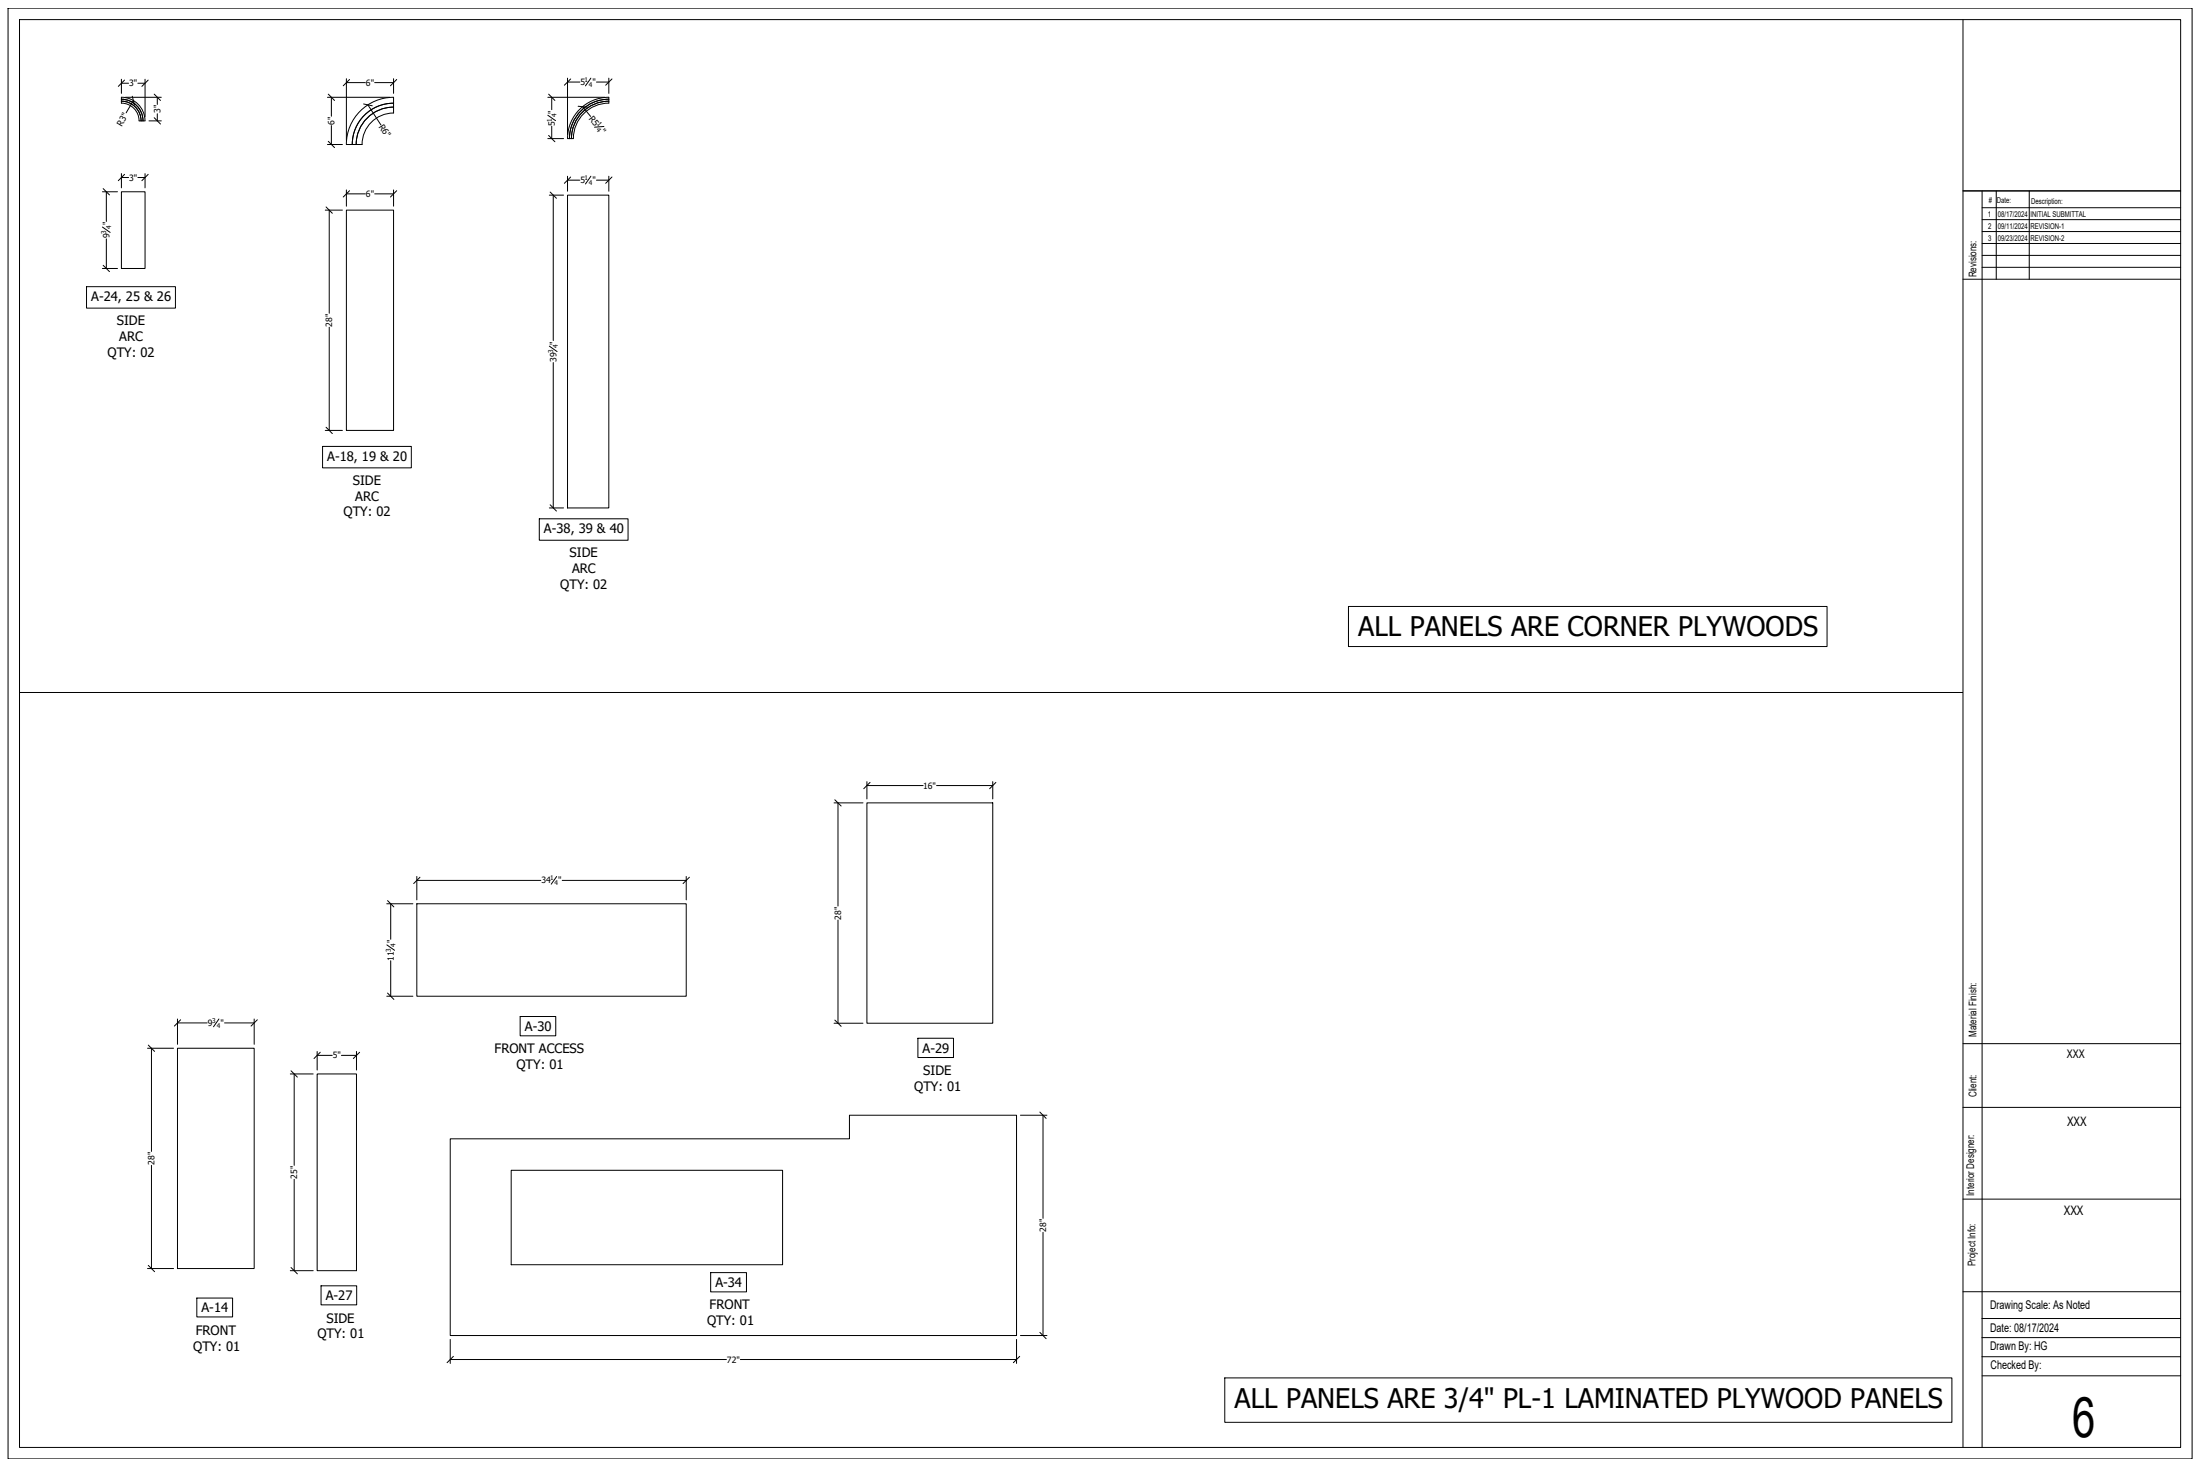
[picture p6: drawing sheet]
<svg xmlns="http://www.w3.org/2000/svg" width="914mm" height="610mm" viewBox="0 0 914 610" stroke-linecap="round" stroke-linejoin="round" font-family="sans-serif">
<!-- layer: 0 -->
<g fill="none" stroke="#000" stroke-width=".42">
<path d="M3.3 3.4h907.8v602.8h-907.8zM8.1 8.1h898.3v593.4h-898.3zM51.8 33.3l-2.6 2.6M55 40l.9 3.6M61.6 33.3l-2.6 2.6M64.1 39.1l2.6 2.6M136.4 39.1l2.6 2.6M145.3 33l-2.6 2.6M164.9 33l-2.6 2.6M228 39.1l2.6 2.6M237.2 32.8l-2.6 2.6M254.4 32.8l-2.7 2.6"/>
<path d="M50.5 41.2a9 9 0 0 1 8.9 9M50.5 42a8.2 8.2 0 0 1 8.1 8.2M50.5 42.9a7.4 7.4 0 0 1 7.3 7.3M50.5 42.9v-2.5a9.8 9.8 0 0 1 9.8 9.8h-2.5M64.1 48.9l2.6 2.6M136.4 58.7l2.6 2.6M151.1 43.2l3.6 .8M163.6 42.9a17.2 17.2 0 0 0-17.2 17.1M163.6 44.5a15.5 15.5 0 0 0-15.6 15.5M228 56.3l2.6 2.6M240.3 44.2l3.7 .3M253 41.2a16.4 16.4 0 0 0-16.3 16.4"/>
<path d="M253 42.1a15.5 15.5 0 0 0-15.5 15.5M253 42.9a14.7 14.7 0 0 0-14.7 14.7h-2.4a17.2 17.2 0 0 1 17.1-17.2v2.5M42.9 78.4l2.6 2.6M50.5 79.7h9.8v31.9h-9.8zM51.8 72.5l-2.6 2.6M61.6 72.5l-2.6 2.6M144 60a19.6 19.6 0 0 1 19.6-19.6v6.6a13.1 13.1 0 0 0-13.1 13M144 60h6.5M145.3 79.2l-2.6 2.7M164.9 79.2l-2.6 2.7M228.7 79.8l2.6 2.6M237.2 73.6l-2.6 2.6"/>
<path d="M254.4 73.6l-2.7 2.6M135.5 86l2.6 2.6M144 87.3h19.6v91.6h-19.6zM235.9 81.1h17.1v130h-17.1zM42.9 110.3l2.6 2.6M135.5 177.5l2.6 2.7M228.7 209.8l2.6 2.6M347 332.3l2.6 2.6M360.3 333.6h52.3v91.6h-52.3zM361.6 325.1l-2.6 2.6M413.9 325.1l-2.6 2.6M161.1 374.2l2.6 2.7"/>
<path d="M173.2 375.6h112v38.4h-112zM174.6 364.5l-2.7 2.7M286.5 364.5l-2.6 2.7M161.1 412.7l2.6 2.6M61.6 434.3l2.7 2.6M73.8 435.6h31.8v91.5h-31.8zM75.1 423.8l-2.6 2.6M107 423.8l-2.6 2.6M133.1 437.3l-2.6 2.6M149.5 437.3l-2.6 2.6M347 423.9l2.6 2.6M121 445l2.6 2.6"/>
<path d="M131.8 446.3h16.4v81.7h-16.4zM187.1 473.2h166v-9.8h69.4v91.6h-235.4zM432.2 462.1l2.6 2.6M212.5 486.3h112.8v39.2h-112.8zM61.6 525.8l2.7 2.6M121 526.7l2.6 2.6M432.2 553.7l2.6 2.6M188.4 563.6l-2.6 2.7M423.8 563.6l-2.6 2.7"/>
</g>
<!-- layer: DIM-1 -->
<g fill="none" stroke="#000" stroke-width=".42">
<path d="M50.5 32.9v5.9M50.5 34.6h2.9M57.3 34.6h3M60.3 32.9v15.7M144 32.7v25.7M144 34.3h7.8M155.7 34.3h7.9M163.6 32.7v6.1M235.9 32.5v23.5M235.9 34.1h5.1M245.6 32.5l-2.3 3.2M247.9 34.1h5.1"/>
<path d="M253 32.5v6.3M52.1 40.4h14.9M55.4 41.8l-3 5.1M61.9 50.2h5.1M65.4 40.4v3M65.4 47.3v2.9M136.1 40.4h25.8M137.7 40.4v7.9M137.7 52.2v7.8M152.9 43.6l5.4 8.3M227.7 40.4h23.7M227.7 57.6h6.6"/>
<path d="M227.7 47.9l3.2 2.2M229.3 40.4v5.2M229.3 52.5v5.1M242.1 44.3l3.4 4.1M251 52.6l-3.9 .3M42.6 79.7h6.2M44.2 79.7v12.3M50.5 72.1v6M50.5 73.8h2.9M57.3 73.8h3M60.3 72.1v6M136.1 60h6.2"/>
<path d="M144 78.9v6.8M163.6 78.9v6.8M235.9 73.2v6.3M235.9 74.9h5.1M245.6 73.2l-2.3 3.3M247.9 74.9h5.1M253 73.2v6.3M42.6 94.3l3.2 2.3M44.2 99.3v12.3M135.2 87.3h7.1M136.8 87.3v42.9M144 80.6h7.8"/>
<path d="M155.7 80.6h7.9M228.3 81.1h6M230 81.1v60.4M36 119.1h36.9v8.9h-36.9zM42.6 111.6h6.2M136.8 136v42.9M228.3 143.8l3.2 2.3M230 150.6v60.5M135.2 178.9h7.1M134.1 185.5h36.9v8.9h-36.9zM224.2 215.6h36.8v8.9h-36.8zM228.3 211.1h6"/>
<path d="M560.5 252h198.9v16.7h-198.9zM346.7 333.6h12M348.3 333.6v42.9M360.3 324.8v7.2M360.3 326.4h23.4M389.3 326.4h23.3M412.6 324.8v7.2M160.8 375.6h10.8M162.4 375.6v14.7M173.2 364.2v9.7M173.2 365.8h51.6M231.4 364.2l-2.3 3.2"/>
<path d="M233.7 365.8h51.5M285.2 364.2v9.7M160.8 392.6l3.2 2.3M162.4 399.2v14.8M348.3 382.3v42.9M160.8 414h10.8M61.3 435.6h10.8M62.9 435.6v42.9M73.8 423.4v10.6M73.8 425.1h12.3M91 423.4l-2.2 3.3M93.3 425.1h12.3"/>
<path d="M105.6 423.4v10.6M131.8 436.9v7.7M131.8 438.6h6.3M141.9 438.6h6.3M148.2 436.9v7.7M216.2 422.4h14.8v8h-14.8zM346.7 425.2h12M381.5 431.4h14.8v8h-14.8zM120.7 446.3h9.5M122.3 446.3v38M424.1 463.4h11M433.5 463.4v42.9"/>
<path d="M62.9 484.3v42.8M122.3 490.1v37.9M433.5 512.1v42.9M61.3 527.1h10.8M81.8 539.4h14.9v7.8h-14.9zM120.7 528h9.5M133.4 534.3h14.9v7.9h-14.9zM295.4 528.8h14.9v8h-14.9zM187.1 556.6v10M422.5 556.6v10M424.1 555h11M187.1 564.9h114.8"/>
<path d="M307.7 564.9h114.8M509.1 572.6h302.2v18.4h-302.2z"/>
</g>
<!-- layer: Dim -->
<path d="M8.1 287.8h807.8" fill="none" stroke="#000" stroke-width=".42"/>
<!-- layer: A-Anno-Ttlb -->
<g fill="none" stroke="#000" stroke-width=".42">
<path d="M815.9 8.1v593.4M815.9 79.3h90.5M823.8 79.3v522.2M829.7 79.3v36.7M843.4 79.3v36.7M823.8 91.3h82.6M823.8 86.3h82.6M823.8 96.2h82.6M815.9 116h90.5M823.8 111.1h82.6M823.8 101.2h82.6M823.8 106.1h82.6"/>
<path d="M815.9 433.7h90.5M815.9 460.2h90.5M815.9 498.3h90.5M815.9 536.8h90.5M823.7 547.9h82.6M823.7 555.8h82.6M823.7 563.8h82.6M823.8 571.7h82.6"/>
</g>
<text font-size="23.3" x="861.3" y="597">6</text>
<g font-size="11.2">
<text x="564.6" y="264.3">ALL PANELS ARE CORNER PLYWOODS</text>
<text x="513.1" y="585">ALL PANELS ARE 3/4&quot; PL-1 LAMINATED PLYWOOD PANELS</text>
</g>
<g font-size="5.4">
<text x="37.9" y="125.1">A-24, 25 &amp; 26</text>
<text x="48.6" y="135">SIDE</text>
<text x="49.6" y="141.6">ARC</text>
<text x="44.7" y="148.3">QTY: 02</text>
<text x="136" y="191.4">A-18, 19 &amp; 20</text>
<text x="146.7" y="201.4">SIDE</text>
<text x="147.7" y="208">ARC</text>
<text x="142.8" y="214.6">QTY: 02</text>
<text x="226.1" y="221.5">A-38, 39 &amp; 40</text>
<text x="236.7" y="231.5">SIDE</text>
<text x="237.7" y="238.1">ARC</text>
<text x="232.9" y="244.7">QTY: 02</text>
<text x="218.2" y="428.3">A-30</text>
<text x="205.6" y="437.7">FRONT ACCESS</text>
<text x="383.5" y="437.4">A-29</text>
<text x="214.7" y="444.4">QTY: 01</text>
<text x="383.8" y="446.7">SIDE</text>
<text x="380" y="453.4">QTY: 01</text>
<text x="859.1" y="467.7">XXX</text>
<text x="857.8" y="504.7">XXX</text>
<text x="297.3" y="534.8">A-34</text>
<text x="83.8" y="545.3">A-14</text>
<text x="135.4" y="540.2">A-27</text>
<text x="295" y="544.1">FRONT</text>
<text x="135.7" y="549.6">SIDE</text>
<text x="293.9" y="550.8">QTY: 01</text>
<text x="81.4" y="554.6">FRONT</text>
<text x="131.9" y="556.2">QTY: 01</text>
<text x="80.3" y="561.3">QTY: 01</text>
</g>
<g font-size="5">
<text x="827.2" y="543.8">Drawing Scale: As Noted</text>
<text x="827.2" y="553.5">Date: 08/17/2024</text>
<text x="827.2" y="561.1">Drawn By: HG</text>
<text x="827.3" y="569">Checked By:</text>
</g>
<text font-size="4.9" x="859" y="439.8">XXX</text>
<g font-size="4.4">
<text x="821.5" y="115.2" transform="rotate(-90 821.5 115.2)">Revisions:</text>
<text x="821.5" y="430.9" transform="rotate(-90 821.5 430.9)">Material Finish:</text>
<text x="821.5" y="455.9" transform="rotate(-90 821.5 455.9)">Client:</text>
<text x="820.6" y="496.9" transform="rotate(-90 820.6 496.9)">Interior Designer:</text>
<text x="821.1" y="526.1" transform="rotate(-90 821.1 526.1)">Project Info:</text>
</g>
<g font-size="3.6">
<text x="53.7" y="35.9">3&quot;</text>
<text x="152.1" y="35.6">6&quot;</text>
<text x="241.2" y="35.4">5</text>
<text x="246.3" y="35.4">&quot;</text>
<text x="66.7" y="47" transform="rotate(-90 66.7 47)">3&quot;</text>
<text x="230.6" y="47.2" transform="rotate(-90 230.6 47.2)">&quot;</text>
<text x="50.6" y="52.6" transform="rotate(-59 50.6 52.6)">R3&quot;</text>
<text x="139" y="51.9" transform="rotate(-90 139 51.9)">6&quot;</text>
<text x="157.3" y="52.7" transform="rotate(57 157.3 52.7)">R6&quot;</text>
<text x="230.6" y="52.3" transform="rotate(-90 230.6 52.3)">5</text>
<text x="244.6" y="49.3" transform="rotate(51 244.6 49.3)">R5</text>
<text x="249.2" y="54.9" transform="rotate(50 249.2 54.9)">&quot;</text>
<text x="53.7" y="75.1">3&quot;</text>
<text x="241.2" y="76.2">5</text>
<text x="246.3" y="76.2">&quot;</text>
<text x="152.1" y="81.9">6&quot;</text>
<text x="45.5" y="93.7" transform="rotate(-90 45.5 93.7)">&quot;</text>
<text x="45.5" y="99" transform="rotate(-90 45.5 99)">9</text>
<text x="138.1" y="135.8" transform="rotate(-90 138.1 135.8)">28&quot;</text>
<text x="231.2" y="143.2" transform="rotate(-90 231.2 143.2)">&quot;</text>
<text x="231.2" y="150.4" transform="rotate(-90 231.2 150.4)">39</text>
<text x="383.7" y="327.7">16&quot;</text>
<text x="225" y="367.1">34</text>
<text x="232" y="367.1">&quot;</text>
<text x="349.6" y="382.1" transform="rotate(-90 349.6 382.1)">28&quot;</text>
<text x="163.7" y="392" transform="rotate(-90 163.7 392)">&quot;</text>
<text x="163.7" y="399.2" transform="rotate(-90 163.7 399.2)">11</text>
<text x="86.4" y="426.4">9</text>
<text x="91.7" y="426.4">&quot;</text>
<text x="138.3" y="439.8">5&quot;</text>
<text x="64.2" y="484" transform="rotate(-90 64.2 484)">28&quot;</text>
<text x="123.5" y="489.8" transform="rotate(-90 123.5 489.8)">25&quot;</text>
<text x="434.8" y="511.9" transform="rotate(-90 434.8 511.9)">28&quot;</text>
<text x="302.2" y="566.3">72&quot;</text>
</g>
<g font-size="3.3">
<text x="826.6" y="84.5">#</text>
<text x="830" y="84.5">Date:</text>
<text x="844.3" y="84.6">Description:</text>
<text x="826.2" y="90.3">1</text>
<text x="826.4" y="95.2">2</text>
<text x="830.4" y="90.2">08/17/2024</text>
<text x="830.4" y="95.2">09/11/2024</text>
<text x="844" y="90.2">INITIAL SUBMITTAL</text>
<text x="844" y="95.2">REVISION-1</text>
<text x="826.3" y="100.1">3</text>
<text x="830.4" y="100.1">09/23/2024</text>
<text x="844" y="100.1">REVISION-2</text>
</g>
<g font-size="2.7">
<text x="242.9" y="34.1">1</text>
<text x="244.7" y="36">4</text>
<text x="229.3" y="50.6" transform="rotate(-90 229.3 50.6)">1</text>
<text x="231.3" y="48.7" transform="rotate(-90 231.3 48.7)">4</text>
<text x="248.1" y="51.5" transform="rotate(51 248.1 51.5)">1</text>
<text x="247.7" y="54.2" transform="rotate(51 247.7 54.2)">4</text>
<text x="242.9" y="74.8">1</text>
<text x="244.7" y="76.8">4</text>
<text x="46.1" y="95.2" transform="rotate(-90 46.1 95.2)">4</text>
<text x="44.2" y="97.1" transform="rotate(-90 44.2 97.1)">3</text>
<text x="229.9" y="146.6" transform="rotate(-90 229.9 146.6)">3</text>
<text x="231.9" y="144.7" transform="rotate(-90 231.9 144.7)">4</text>
<text x="228.7" y="365.8">1</text>
<text x="230.5" y="367.8">4</text>
<text x="162.4" y="395.4" transform="rotate(-90 162.4 395.4)">3</text>
<text x="164.4" y="393.5" transform="rotate(-90 164.4 393.5)">4</text>
<text x="88.2" y="425">3</text>
<text x="90.1" y="427">4</text>
</g>
</svg>
